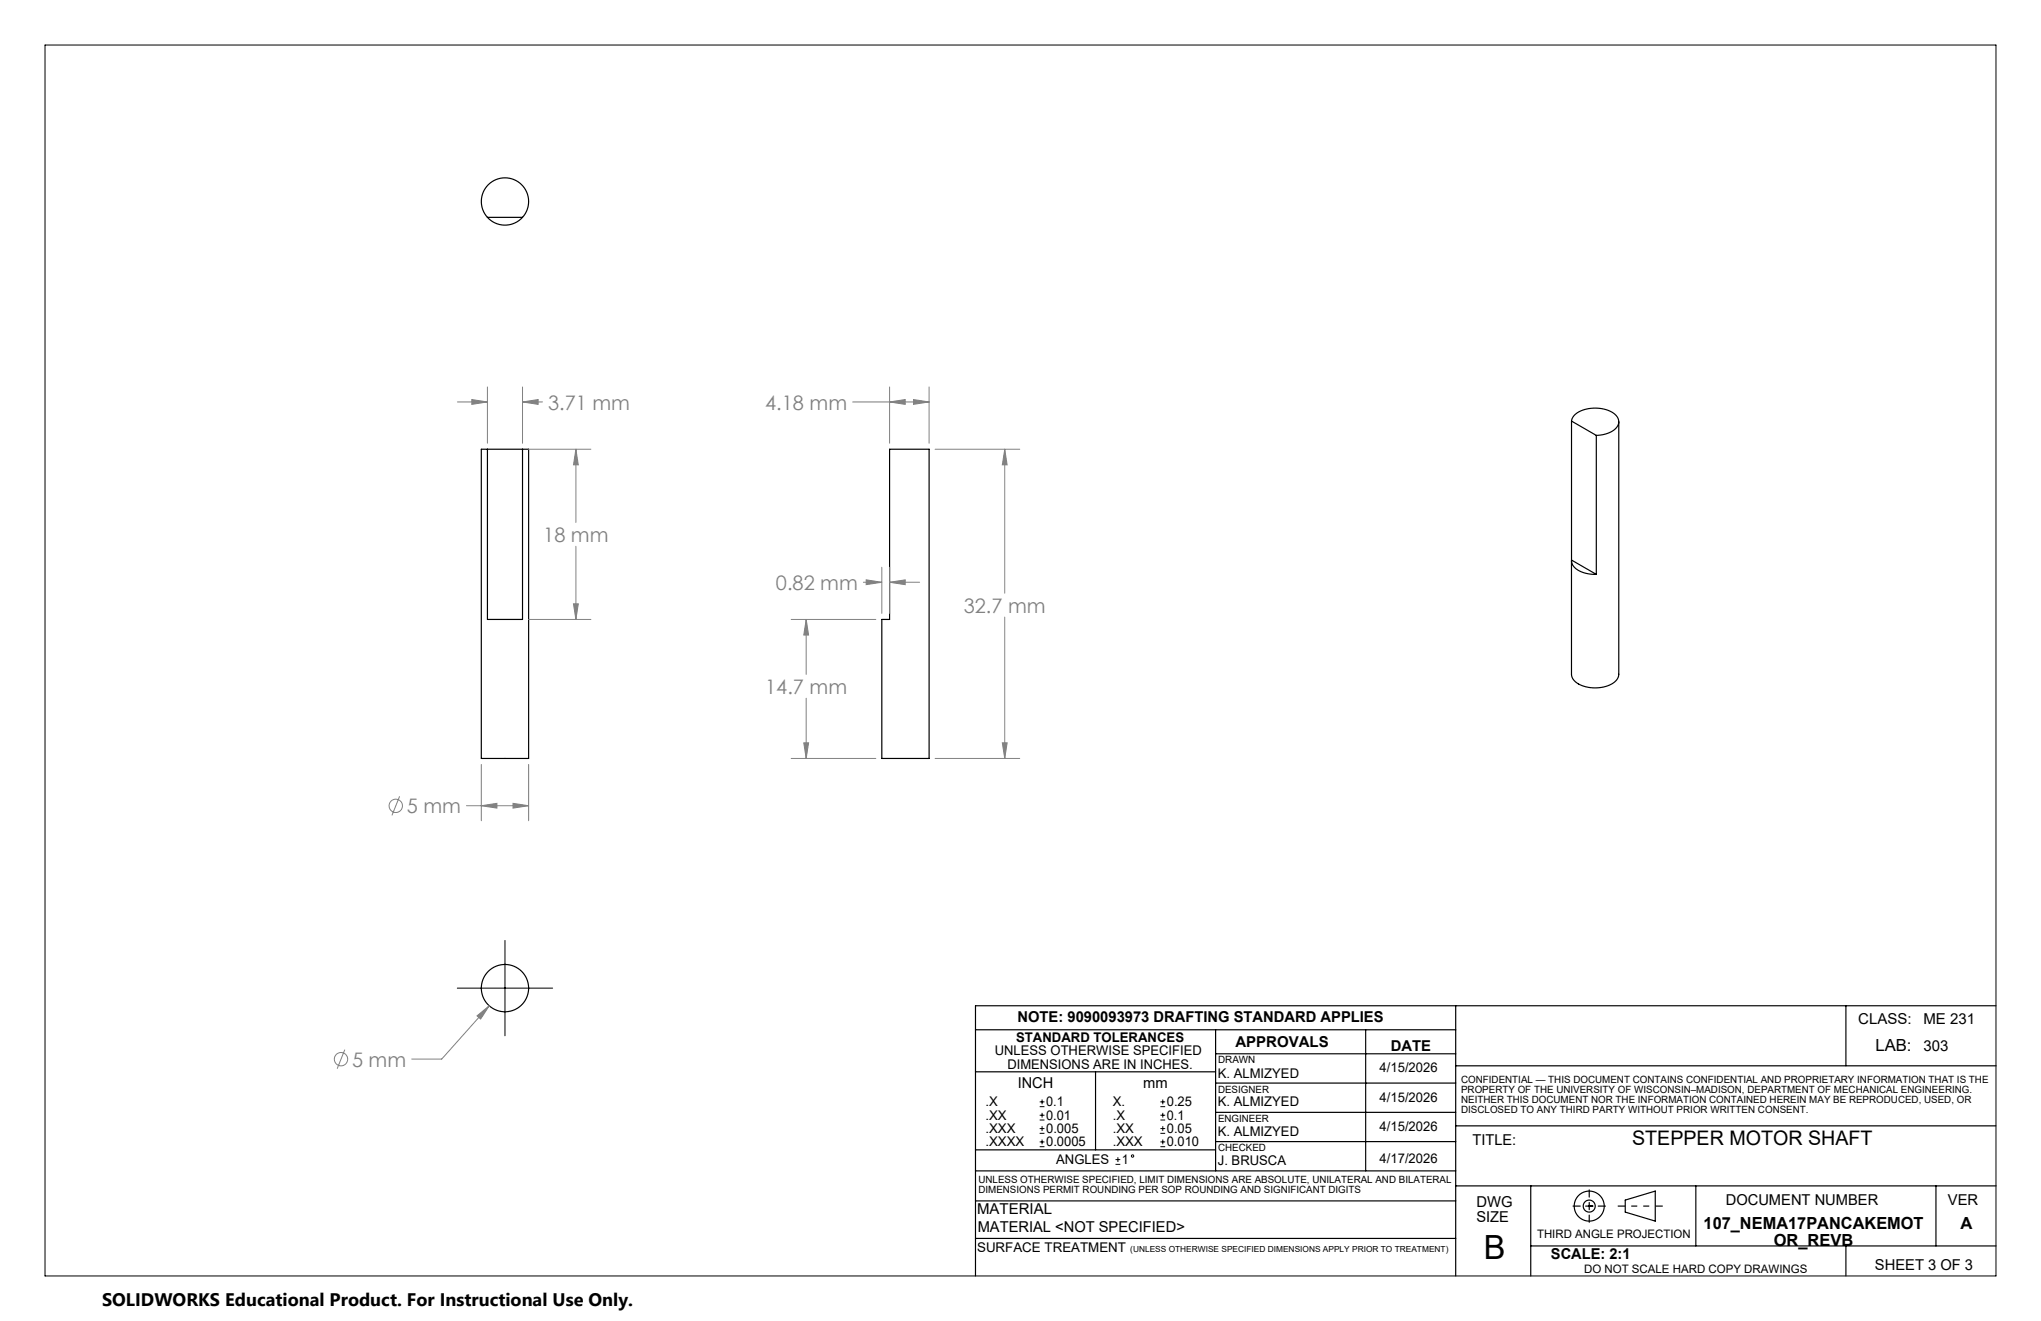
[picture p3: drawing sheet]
<svg xmlns="http://www.w3.org/2000/svg" width="432mm" height="279mm" viewBox="0 0 432 279" stroke-linecap="round" stroke-linejoin="round" font-family="sans-serif">
<g fill="none" stroke="#000" stroke-width=".25">
<path d="M103.1 46a5 5 0 0 1 .3-7 5 5 0 0 1 6.9 0 5 5 0 0 1 .2 7M103.1 46a5 5 0 0 0 7.4 0M103.1 46h7.4M103.1 95h-1.3v65.4h10v-65.4h-1.3M103.1 95v36h7.4v-36M103.1 95h7.4M188.2 95h8.4v65.4h-10v-29.4h1.6zM332.5 89.1a3.6 3.6 0 0 1 3.2-2.6 6.7 6.7 0 0 1 6.4 1.6 2.06 2.06 0 0 1-1 3.1 7 7 0 0 1-3.4 .9M332.5 89.1v29.4M332.5 89.1l5.2 3M337.7 92.1v29.4M342.5 89.2v53.4a3.2 3.2 0 0 1-2.8 2.6 6.9 6.9 0 0 1-6.8-1.5l-.4-1.1v-24"/>
<path d="M332.5 118.5a3.2 3.2 0 0 0 2.8 2.7l2.4 .3M332.5 118.5l5.2 3M206.4 217.8h101.6M257.2 217.8v29.8M288.9 217.8v29.8M308 212.7v57.2M390.5 212.7v12.7M422.3 212.7h-215.9v57.2M206.4 226.7h50.8M231.8 226.7v16.5M257.2 222.9h50.8M257.2 235.3h50.8"/>
<path d="M257.2 229.1h50.8M308 238.1h114.2M308 225.4h114.3M206.4 254h101.6M206.4 247.6h101.6M206.4 243.2h50.8M257.2 241.5h50.8M308 250.8h114.3M323.8 250.8v19.1M332.8 255.1h1.5M335.5 255.1h1.5M336.2 251.7v1.5"/>
<path d="M336.2 254.3v1.6M336.2 257v1.5M338.1 255.1h1.5M343.8 253.8l6.4-1.9v6.4l-6.4-1.9zM358.8 250.8v12.7M409.6 250.8v12.7M206.4 261.9h101.6M323.8 263.5h98.5M390.5 263.5v6.4"/>
<circle cx="106.8" cy="209" r="5"/>
<circle cx="336.2" cy="255.1" r="1.27"/>
<circle cx="336.2" cy="255.1" r="3.2"/>
</g>
<g fill="none" stroke="#808080" stroke-width=".21">
<path d="M96.8 85h6.3M99.8 84.5l3.3 .5-3.3 .5zM103.1 81.8v11.9M110.5 85l3.3-.5v1zM110.5 81.8v11.9M110.5 85h4.3M111.8 95h13.2M121.8 95l.5 3.3h-1zM121.8 95v15.5M180.4 85h16.2M188.2 85l3.3-.5v1zM188.2 81.8v11.9"/>
<path d="M193.3 84.5l3.3 .5-3.3 .5zM196.6 81.8v11.9M197.8 95h17.9M212.6 95l.5 3.3h-1zM212.6 95v30.5M121.8 115.5v15.5M186.6 120v9.7M188.2 120v9.7M111.8 131h13.2M121.3 127.7h1l-.5 3.3zM167.4 131h17.9M170.6 131l.5 3.3h-1.1z"/>
<path d="M170.6 131v11.6M182.7 123.2h3.9M183.3 122.6l3.3 .6-3.3 .5zM188.2 123.2l3.3-.6v1.1zM188.2 123.2h6.4M212.6 130.5v29.9M170 157.1h1.1l-.5 3.3zM170.6 147.7v12.7M212.1 157.1h1l-.5 3.3zM84.5 168.4l-1.6 4.1M98.7 170.4h13.1M101.8 170.4l3.3-.5v1z"/>
<path d="M101.8 161.7v11.9M108.5 169.9l3.3 .5-3.3 .5zM111.8 161.7v11.9M167.4 160.4h17.9M197.8 160.4h17.9M100.9 214.9l2.6-2.2-1.8 2.8zM103.5 212.7l-10 11.3h-6.4M73 222l-1.7 4"/>
<circle cx="83.7" cy="170.4" r="1.41"/>
<circle cx="72.1" cy="224" r="1.41"/>
</g>
<g fill="none" stroke="#000" stroke-width=".21">
<path d="M9.5 9.5h412.8v260.4h-412.8zM106.8 198.9v20.2M96.7 209h20.2M220 234.1h1M220 233.1h1M220 236.9h1M220 235.9h1M220 239.7h1M220 238.7h1M220.5 232.6v1M220.5 235.4v1M220.5 238.2v1"/>
<path d="M245.5 234.1h1M245.5 233.1h1M245.5 236.9h1M245.5 235.9h1M245.5 239.7h1M245.5 238.7h1M246 232.6v1M246 235.4v1M246 238.2v1M220 242.5h1M220 241.5h1M220.5 241v1"/>
<path d="M236 246.3h1M236 245.3h1M236.5 244.8v1M245.5 242.5h1M245.5 241.5h1M246 241v1"/>
<circle cx="239.6" cy="244.5" r=".25"/>
</g>
<path d="M342.3 255.1h9.5" fill="none" stroke="#000" stroke-width=".25" stroke-dasharray="6.3 1.3 1.3 1.3 1.3 1.3" stroke-dashoffset="4.8" stroke-linecap="butt"/>
<path d="M99.8 84.5l3.3 .5-3.3 .5zM110.5 85l3.3-.5v1zM121.8 95l.5 3.3h-1zM121.3 127.7h1l-.5 3.3zM108.5 169.9l3.3 .5-3.3 .5zM101.8 170.4l3.3-.5v1zM212.1 157.1h1l-.5 3.3zM212.6 95l.5 3.3h-1zM170.6 131l.5 3.3h-1.1zM170 157.1h1.1l-.5 3.3zM183.3 122.6l3.3 .6-3.3 .5zM188.2 123.2l3.3-.6v1.1zM193.3 84.5l3.3 .5-3.3 .5zM188.2 85l3.3-.5v1zM100.9 214.9l.8 .6 1.8-2.8z" fill="#808080"/>
<text font-size="7.1" x="313.9" y="266.3">B</text>
<g font-size="4.2" fill="#808080">
<text x="115.9" y="86.6">3.71 mm</text>
<text x="161.9" y="86.6">4.18 mm</text>
<text x="114.9" y="114.6">18 mm</text>
<text x="164.2" y="124.8">0.82 mm</text>
<text x="203.9" y="129.6">32.7 mm</text>
<text x="161.9" y="146.8">14.7 mm</text>
<text x="86.1" y="172">5 mm</text>
<text x="74.5" y="225.6">5 mm</text>
</g>
<text font-size="4.2" x="345.3" y="242.2">STEPPER MOTOR SHAFT</text>
<text font-size="3.8" x="21.6" y="276.3">SOLIDWORKS Educational Product. For Instructional Use Only.</text>
<g font-size="3.5">
<text x="396.8" y="222.2">LAB:</text>
<text x="360.4" y="260">107_NEMA17PANCAKEMOT</text>
<text x="375.3" y="263.5">OR_REVB</text>
<text x="414.7" y="260">A</text>
</g>
<g font-size="3.2">
<text x="215.3" y="216.2">NOTE: 9090093973 DRAFTING STANDARD APPLIES</text>
<text x="261.4" y="221.4">APPROVALS</text>
<text x="393.1" y="216.6">CLASS:</text>
<text x="406.9" y="216.6">ME 231</text>
<text x="294.2" y="222.2">DATE</text>
<text x="406.9" y="222.2">303</text>
<text x="215.3" y="230.2">INCH</text>
<text x="241.9" y="230.2">mm</text>
<text x="311.5" y="242.1">TITLE:</text>
<text x="206.7" y="256.8">MATERIAL</text>
<text x="312.3" y="255.3">DWG</text>
<text x="365.1" y="254.9">DOCUMENT NUMBER</text>
<text x="412.1" y="254.9">VER</text>
<text x="206.8" y="260.5">MATERIAL &lt;NOT SPECIFIED&gt;</text>
<text x="312.3" y="258.5">SIZE</text>
<text x="328.1" y="266.3">SCALE: 2:1</text>
<text x="396.7" y="268.6">SHEET 3 OF 3</text>
</g>
<g font-size="2.8">
<text x="215" y="220.4">STANDARD TOLERANCES</text>
<text x="210.5" y="223.2">UNLESS OTHERWISE SPECIFIED</text>
<text x="213.1" y="226">DIMENSIONS ARE IN INCHES.</text>
<text x="257.6" y="228">K. ALMIZYED</text>
<text x="291.9" y="226.8">4/15/2026</text>
<text x="291.9" y="233">4/15/2026</text>
<text x="208.5" y="234">.X</text>
<text x="208.5" y="236.8">.XX</text>
<text x="208.5" y="239.6">.XXX</text>
<text x="221.3" y="234">0.1</text>
<text x="221.3" y="236.8">0.01</text>
<text x="221.3" y="239.6">0.005</text>
<text x="235.4" y="234">X.</text>
<text x="235.4" y="236.8">.X</text>
<text x="235.4" y="239.6">.XX</text>
<text x="246.9" y="234">0.25</text>
<text x="246.9" y="236.8">0.1</text>
<text x="246.9" y="239.6">0.05</text>
<text x="257.6" y="234">K. ALMIZYED</text>
<text x="291.9" y="239.2">4/15/2026</text>
<text x="208.5" y="242.5">.XXXX</text>
<text x="221.3" y="242.5">0.0005</text>
<text x="235.4" y="242.5">.XXX</text>
<text x="246.9" y="242.5">0.010</text>
<text x="257.6" y="240.4">K. ALMIZYED</text>
<text x="291.9" y="245.9">4/17/2026</text>
<text x="223.5" y="246.2">ANGLES</text>
<text x="237.4" y="246.2">1</text>
<text x="257.6" y="246.5">J. BRUSCA</text>
<text x="206.7" y="264.8">SURFACE TREATMENT</text>
</g>
<g font-size="2.5">
<text x="325.2" y="261.7">THIRD ANGLE PROJECTION</text>
<text x="335.1" y="269.3">DO NOT SCALE HARD COPY DRAWINGS</text>
</g>
<g font-size="2.1">
<text x="257.7" y="224.8">DRAWN</text>
<text x="257.7" y="231.1">DESIGNER</text>
<text x="309.1" y="229.1">CONFIDENTIAL — THIS DOCUMENT CONTAINS CONFIDENTIAL AND PROPRIETARY INFORMATION THAT IS THE</text>
<text x="309.1" y="231.2">PROPERTY OF THE UNIVERSITY OF WISCONSIN–MADISON, DEPARTMENT OF MECHANICAL ENGINEERING.</text>
<text x="309.1" y="233.3">NEITHER THIS DOCUMENT NOR THE INFORMATION CONTAINED HEREIN MAY BE REPRODUCED, USED, OR</text>
<text x="257.7" y="237.3">ENGINEER</text>
<text x="309.1" y="235.4">DISCLOSED TO ANY THIRD PARTY WITHOUT PRIOR WRITTEN CONSENT.</text>
<text x="257.7" y="243.4">CHECKED</text>
<text x="207" y="250.3">UNLESS OTHERWISE SPECIFIED, LIMIT DIMENSIONS ARE ABSOLUTE, UNILATERAL AND BILATERAL</text>
<text x="207" y="252.4">DIMENSIONS PERMIT ROUNDING PER SOP ROUNDING AND SIGNIFICANT DIGITS</text>
</g>
<text font-size="1.8" x="239.1" y="264.8">(UNLESS OTHERWISE SPECIFIED DIMENSIONS APPLY PRIOR TO TREATMENT)</text>
</svg>
